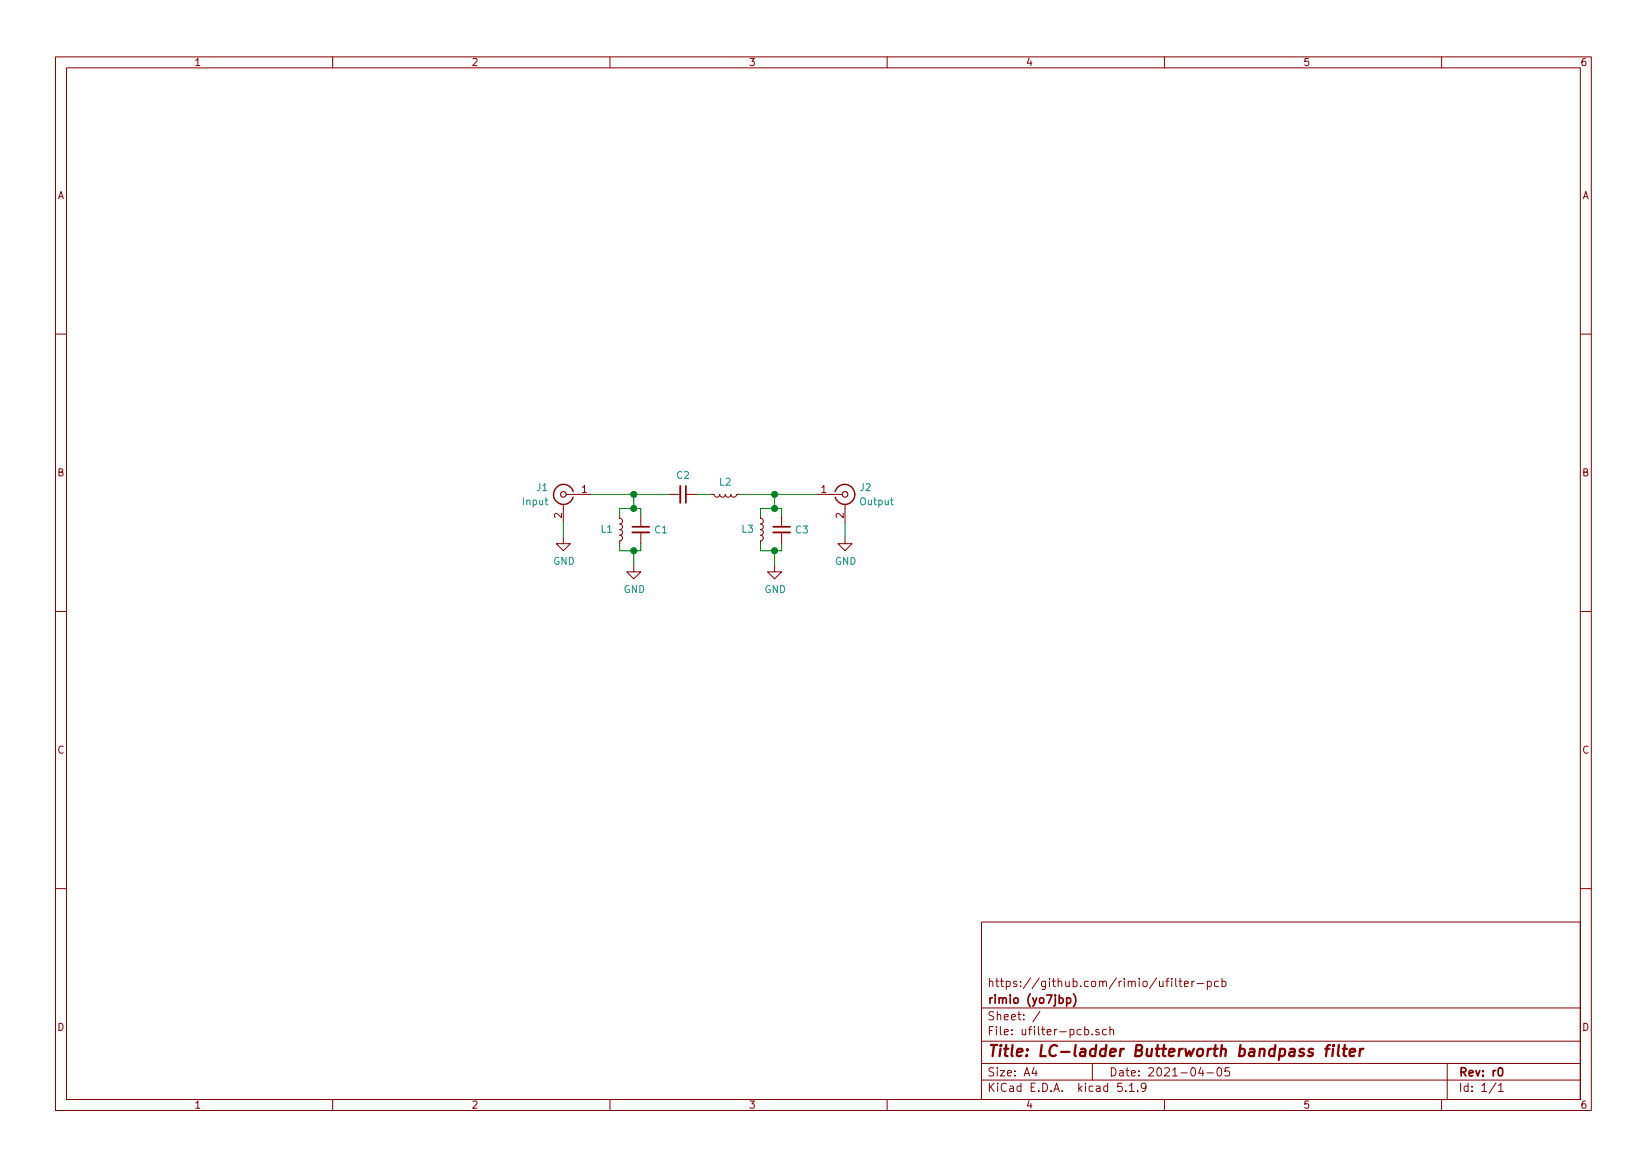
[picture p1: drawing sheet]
EESchema Schematic File Version 4
EELAYER 30 0
EELAYER END
$Descr A4 11693 8268
encoding utf-8
Sheet 1 1
Title "LC-ladder Butterworth bandpass filter"
Date "2021-04-05"
Rev "r0"
Comp "rimio (yo7jbp)"
Comment1 "https://github.com/rimio/ufilter-pcb"
Comment2 ""
Comment3 ""
Comment4 ""
$EndDescr
$Comp
L Device:C_Small C2
U 1 1
P 4850 3500
F 0 "C2" V 4713 3500 50  0000 C CNN
F 1 "C_Small" V 4712 3500 50  0001 C CNN
F 2 "Capacitor_SMD:C_0603_1608Metric_Pad1.08x0.95mm_HandSolder" H 4850 3500 50  0001 C CNN
F 3 "~" H 4850 3500 50  0001 C CNN
	1    4850 3500
	0    1    1    0   
$EndComp
$Comp
L Device:L_Small L2
U 1 1
P 5150 3500
F 0 "L2" V 5061 3500 50  0000 C CNN
F 1 "L_Small" V 5060 3500 50  0001 C CNN
F 2 "Inductor_SMD:L_0805_2012Metric_Pad1.15x1.40mm_HandSolder" H 5150 3500 50  0001 C CNN
F 3 "~" H 5150 3500 50  0001 C CNN
	1    5150 3500
	0    1    1    0   
$EndComp
$Comp
L power:GND #PWR01
U 1 1
P 4000 3800
F 0 "#PWR01" H 4000 3550 50  0001 C CNN
F 1 "GND" H 4005 3627 50  0000 C CNN
F 2 "" H 4000 3800 50  0001 C CNN
F 3 "" H 4000 3800 50  0001 C CNN
	1    4000 3800
	1    0    0    -1  
$EndComp
$Comp
L power:GND #PWR04
U 1 1
P 6000 3800
F 0 "#PWR04" H 6000 3550 50  0001 C CNN
F 1 "GND" H 6005 3627 50  0000 C CNN
F 2 "" H 6000 3800 50  0001 C CNN
F 3 "" H 6000 3800 50  0001 C CNN
	1    6000 3800
	1    0    0    -1  
$EndComp
$Comp
L power:GND #PWR02
U 1 1
P 4500 4000
F 0 "#PWR02" H 4500 3750 50  0001 C CNN
F 1 "GND" H 4505 3827 50  0000 C CNN
F 2 "" H 4500 4000 50  0001 C CNN
F 3 "" H 4500 4000 50  0001 C CNN
	1    4500 4000
	1    0    0    -1  
$EndComp
$Comp
L power:GND #PWR03
U 1 1
P 5500 4000
F 0 "#PWR03" H 5500 3750 50  0001 C CNN
F 1 "GND" H 5505 3827 50  0000 C CNN
F 2 "" H 5500 4000 50  0001 C CNN
F 3 "" H 5500 4000 50  0001 C CNN
	1    5500 4000
	1    0    0    -1  
$EndComp
Wire Wire Line
	4200 3500 4500 3500
Wire Wire Line
	4000 3700 4000 3800
Wire Wire Line
	6000 3700 6000 3800
Wire Wire Line
	5400 3850 5400 3900
Wire Wire Line
	5400 3900 5500 3900
Wire Wire Line
	5550 3900 5550 3850
Wire Wire Line
	5500 4000 5500 3900
Connection ~ 5500 3900
Wire Wire Line
	5500 3900 5550 3900
Wire Wire Line
	4400 3850 4400 3900
Wire Wire Line
	4400 3900 4500 3900
Wire Wire Line
	4550 3900 4550 3850
Wire Wire Line
	4500 3900 4500 4000
Connection ~ 4500 3900
Wire Wire Line
	4500 3900 4550 3900
Wire Wire Line
	4400 3650 4400 3600
Wire Wire Line
	4400 3600 4500 3600
Wire Wire Line
	4550 3600 4550 3650
Wire Wire Line
	4500 3500 4500 3600
Connection ~ 4500 3500
Wire Wire Line
	4500 3500 4750 3500
Connection ~ 4500 3600
Wire Wire Line
	4500 3600 4550 3600
Wire Wire Line
	5400 3600 5500 3600
Wire Wire Line
	5550 3600 5550 3650
Wire Wire Line
	5400 3600 5400 3650
Wire Wire Line
	5500 3600 5500 3500
Wire Wire Line
	5500 3500 5800 3500
Connection ~ 5500 3600
Wire Wire Line
	5500 3600 5550 3600
Wire Wire Line
	5250 3500 5500 3500
Connection ~ 5500 3500
Wire Wire Line
	5050 3500 4950 3500
$Comp
L Device:C_Small C1
U 1 1
P 4550 3750
F 0 "C1" H 4642 3750 50  0000 L CNN
F 1 "C_Small" H 4642 3705 50  0001 L CNN
F 2 "Capacitor_SMD:C_0603_1608Metric_Pad1.08x0.95mm_HandSolder" H 4550 3750 50  0001 C CNN
F 3 "~" H 4550 3750 50  0001 C CNN
	1    4550 3750
	1    0    0    -1  
$EndComp
$Comp
L Device:L_Small L1
U 1 1
P 4400 3750
F 0 "L1" H 4356 3750 50  0000 R CNN
F 1 "L_Small" H 4356 3795 50  0001 R CNN
F 2 "Inductor_SMD:L_0805_2012Metric_Pad1.15x1.40mm_HandSolder" H 4400 3750 50  0001 C CNN
F 3 "~" H 4400 3750 50  0001 C CNN
	1    4400 3750
	1    0    0    1   
$EndComp
$Comp
L Connector:Conn_Coaxial J1
U 1 1
P 4000 3500
F 0 "J1" H 4150 3550 50  0000 C CNN
F 1 "Input" H 4200 3450 50  0000 C CNN
F 2 "custom:SMA_Bundled_Edge_PCB" H 4000 3500 50  0001 C CNN
F 3 " ~" H 4000 3500 50  0001 C CNN
	1    4000 3500
	-1   0    0    -1  
$EndComp
$Comp
L Connector:Conn_Coaxial J2
U 1 1
P 6000 3500
F 0 "J2" H 6100 3550 50  0000 L CNN
F 1 "Output" H 6100 3450 50  0000 L CNN
F 2 "custom:SMA_Bundled_Edge_PCB" H 6000 3500 50  0001 C CNN
F 3 " ~" H 6000 3500 50  0001 C CNN
	1    6000 3500
	1    0    0    -1  
$EndComp
$Comp
L Device:C_Small C3
U 1 1
P 5550 3750
F 0 "C3" H 5642 3750 50  0000 L CNN
F 1 "C_Small" H 5642 3705 50  0001 L CNN
F 2 "Capacitor_SMD:C_0603_1608Metric_Pad1.08x0.95mm_HandSolder" H 5550 3750 50  0001 C CNN
F 3 "~" H 5550 3750 50  0001 C CNN
	1    5550 3750
	1    0    0    -1  
$EndComp
$Comp
L Device:L_Small L3
U 1 1
P 5400 3750
F 0 "L3" H 5356 3750 50  0000 R CNN
F 1 "L_Small" H 5356 3795 50  0001 R CNN
F 2 "Inductor_SMD:L_0805_2012Metric_Pad1.15x1.40mm_HandSolder" H 5400 3750 50  0001 C CNN
F 3 "~" H 5400 3750 50  0001 C CNN
	1    5400 3750
	1    0    0    1   
$EndComp
$EndSCHEMATC
